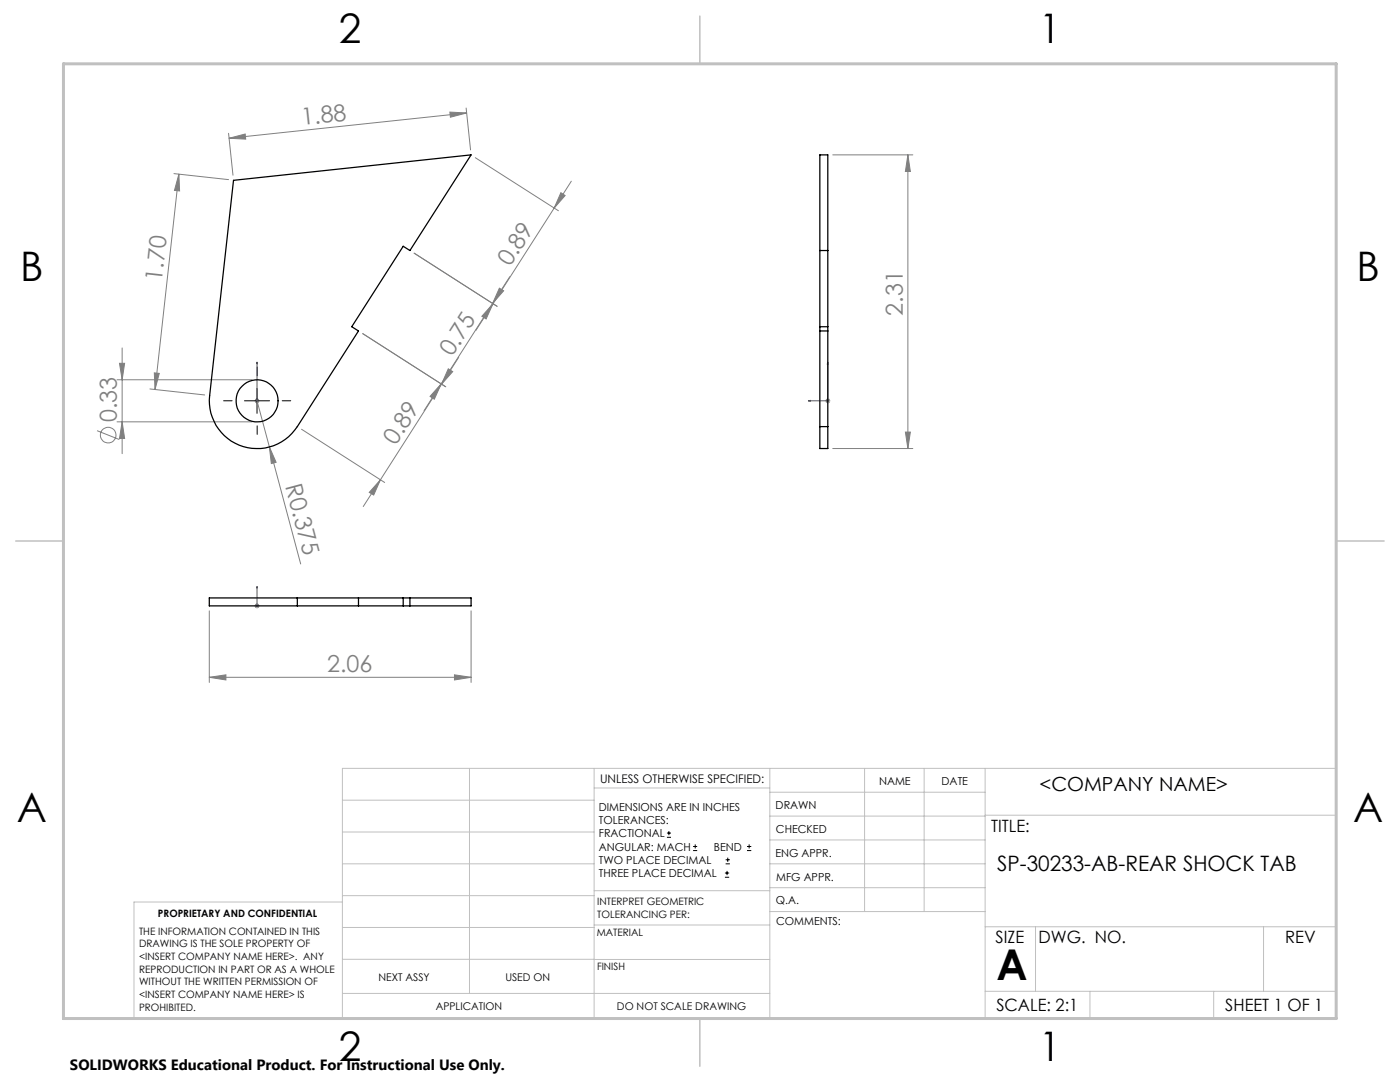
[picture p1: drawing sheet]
<svg xmlns="http://www.w3.org/2000/svg" width="279mm" height="216mm" viewBox="0 0 279 216" stroke-linecap="round" stroke-linejoin="round" font-family="sans-serif">
<g fill="none" stroke="#808080" stroke-width=".2">
<path d="M34.7 34.6l10.9 1.2M35.7 34.7l.1 3.4-1-.1zM35.7 34.7l-4.8 43M45.6 26.6l.9 8.4M45.7 27.6l3.2-.9 .1 1.1zM89.8 22.4l3.3 .1-3.2 .9zM93 21.6l.9 8.3M93.1 22.5l-47.4 5.1M94.9 31.5l16.5 10.6M111.9 38.5l.9 .5-2.2 2.5zM114 36.2l-19 29.7M166.2 30.9h16"/>
<path d="M181.2 30.9l.5 3.3h-1zM181.2 30.9v58.6M99.7 57.5l.8 .5-2.2 2.5zM101.7 55.2l-17.1 26.8M23.4 75.8h26.9M23.8 72.5h1.1l-.5 3.3zM24.4 69.4v21.1M29.9 77.6l11 1.2M30.8 74.4l1 .1-.9 3.2zM50.8 80h1M50.9 79.6l.7 .7M51.3 79.5v1"/>
<path d="M51.3 80l8.7 32.5M51.6 79.6l-.7 .7M88.1 76.6l-1.4 3.1-.9-.6zM88.9 77.2l-16.5-10.6 16.6 10.6M89.5 73.6l.8 .6-2.2 2.5zM91.5 71.3l-19 29.8M98.4 60.6l-1.4 3-.8-.5zM99.2 61.1l-16.5-10.6 16.5 10.6M164.7 80h1M164.9 79.6l.7 .7M165.2 79.5v1M165.6 79.6l-.7 .7"/>
<path d="M19.4 85.9l4.4 1.8M23.4 84.2h26.9M24.4 84.2l.5 3.3h-1.1zM53.8 89.2l1.3 3.1-.9 .2zM60.2 85.7l16.6 10.6M75.9 95.7l-1.3 3.1-.9-.6zM166.2 89.5h16M180.7 86.2h1l-.5 3.3zM41.8 135.1l3.3-.4v1zM41.8 121.9v14.3M41.8 135.1h52.2M50.8 120.9h1"/>
<path d="M50.9 120.5l.7 .7M51.3 120.4v1M51.6 120.5l-.7 .7M90.7 134.7l3.3 .4-3.3 .6zM94 121.9v14.3"/>
<circle cx="21.6" cy="86.8" r="1.55"/>
</g>
<g fill="none" stroke="#000" stroke-width=".2">
<path d="M48.8 80h5M51.3 77.5v5M133.1 167.1h.8M133.1 166.2h.8M133.5 165.8v.9M138.3 169.7h.8M138.3 168.9h.8M138.7 168.5v.8M144.7 175h.8M144.7 174.2h.8M144.8 172.4h.9M144.8 171.6h.9"/>
<path d="M145.1 173.8v.8M145.2 171.1v.9M149.1 169.7h.8M149.1 168.9h.8M149.5 168.5v.8"/>
</g>
<path d="M51.3 79.9v.2zM51.3 72.2v.4v-.4M51.3 80h.1M51.3 72.2v7.8M161.3 80l.4-.1v.2zM165.2 72.2l.1 .4h-.2zM165.2 72.2v7.8h-3.9M51.3 117v.4v-.4M51.3 117v3.9M51.3 120.8v.2zM51.3 120.9h.1" fill="none" stroke="#00f" stroke-width=".2"/>
<path d="M46.3 80h-1.7M51.3 75v-1.7M56.3 80h1.7M51.3 85v1.7" fill="none" stroke="#000" stroke-width=".2" stroke-dasharray="15.2 1.3 1.3 1.3"/>
<g fill="none" stroke="#c0c0c0" stroke-width=".2">
<path d="M68.3 159.7h50.3M93.7 153.3v44.9M118.6 153.3v49.9M118.6 157.2h35M153.6 153.3v49.9M153.6 158.1h43M172.5 153.3v28.6M184.4 153.3v28.6M196.6 153.3v49.9M68.3 180h-41.6v23.2h240v-49.9h-198.4v49.9M68.3 166h50.3M68.3 178.7h50.3"/>
<path d="M68.3 172.4h50.3M118.6 177.7h35M153.6 162.8h43M153.6 177.1h43M153.6 172.4h43M153.6 167.6h43M196.6 162.7h70.1M68.3 198.2h85.3M68.3 191.4l85.3 .1M68.3 185.1h50.3M118.6 184.6h35M153.6 181.9h43"/>
<path d="M196.6 184.9h70.1M196.6 197.8h70.1M206.7 184.9v12.9M217.5 197.8v5.4M242.2 197.8v5.4M252.2 184.9v12.9"/>
</g>
<path d="M139.7 3.2v9.5M3.1 107.9h9.6M266.7 107.9h9.5M139.7 203.2v9.6" fill="none" stroke="#c0c0c0" stroke-width=".3"/>
<path d="M12.7 12.7h254v190.5h-254z" fill="none" stroke="#c0c0c0" stroke-width=".6"/>
<g fill="#00f">
<path d="M51.3 79.9v.2zM51.3 72.2v.4z"/>
<path d="M51.3 117v.4zM51.3 120.8v.2z"/>
<path d="M161.3 80l.4 .1v-.2zM165.2 72.2l-.1 .4h.2z"/>
</g>
<g fill="#808080">
<path d="M53.8 89.2l1.3 3.1-.9 .2z"/>
<path d="M45.7 27.6l3.2-.9 .1 1.1zM89.8 22.4l3.3 .1-3.2 .9z"/>
<path d="M88.1 76.6l-1.4 3.1-.9-.6zM99.7 57.5l.8 .5-2.2 2.5z"/>
<path d="M111.9 38.5l.9 .5-2.2 2.5zM98.4 60.6l-1.4 3-.8-.5z"/>
<path d="M89.5 73.6l.8 .6-2.2 2.5zM75.9 95.7l-1.3 3.1-.9-.6z"/>
<path d="M30.8 74.4l1 .1-.9 3.2zM35.7 34.7l.1 3.4-1-.1z"/>
<path d="M23.8 72.5h1.1l-.5 3.3zM24.4 84.2l.5 3.3h-1.1z"/>
<path d="M181.2 30.9l.5 3.3h-1zM180.7 86.2h1l-.5 3.3z"/>
<path d="M41.8 135.1l3.3-.4v1zM90.7 134.7l3.3 .4-3.3 .6z"/>
</g>
<g fill="none" stroke="#000" stroke-width=".25">
<path d="M46.6 36l47.4-5.1-12.2 19.1-1.3-.9-10.3 16.1 1.3 .8-12.2 19.1a9.5 9.5 0 0 1-11.2 3.9 9.5 9.5 0 0 1-6.3-10zM163.6 50h1.6M163.6 65.2h1.6M163.6 66h1.6M163.6 85.1v4.4h1.6v-4.4M163.6 85.1v-54.2h1.6v54.2M163.6 85.1h1.6M59.3 119.3h-17.5v1.6h17.5M59.3 119.3v1.6M59.3 119.3h34.7v1.6h-34.7M71.5 119.3v1.6M80.5 119.3v1.6"/>
<path d="M81.8 119.3v1.6"/>
<circle cx="51.3" cy="80" r="4.2"/>
</g>
<text font-size="8.5" x="198.9" y="195.5">A</text>
<g font-size="8.1">
<text x="67.6" y="8.5">2</text>
<text x="207.3" y="8.5">1</text>
<text x="4" y="56.1">B</text>
<text x="270.7" y="56.1">B</text>
<text x="3.3" y="164.1">A</text>
<text x="270" y="164.1">A</text>
<text x="67.6" y="211.7">2</text>
<text x="207.3" y="211.7">1</text>
</g>
<g font-size="4.7" fill="#808080">
<text x="60.3" y="25" transform="rotate(-6 60.3 25)">1.88</text>
<text x="101.8" y="53.4" transform="rotate(-57 101.8 53.4)">0.89</text>
<text x="32.3" y="56.2" transform="rotate(-84 32.3 56.2)">1.70</text>
<text x="180.2" y="63" transform="rotate(-90 180.2 63)">2.31</text>
<text x="90.2" y="71.3" transform="rotate(-57 90.2 71.3)">0.75</text>
<text x="23.3" y="84.2" transform="rotate(-90 23.3 84.2)">0.33</text>
<text x="79" y="89.1" transform="rotate(-57 79 89.1)">0.89</text>
<text x="56.9" y="97" transform="rotate(75 56.9 97)">R0.375</text>
<text x="65.3" y="134.1">2.06</text>
</g>
<text font-size="4.2" x="199" y="173.7">SP-30233-AB-REAR SHOCK TAB</text>
<text font-size="3.9" x="207.5" y="157.8">&lt;COMPANY NAME&gt;</text>
<g font-size="3.4">
<text x="197.8" y="166">TITLE:</text>
<text x="198.7" y="188.1">SIZE</text>
<text x="207.2" y="188.1">DWG. NO.</text>
<text x="256.5" y="188.2">REV</text>
<text x="198.8" y="201.7">SCALE: 2:1</text>
<text x="244.5" y="201.7">SHEET 1 OF 1</text>
</g>
<text font-size="3" x="14" y="213.5">SOLIDWORKS Educational Product. For Instructional Use Only.</text>
<text font-size="2.4" x="119.8" y="156.2">UNLESS OTHERWISE SPECIFIED:</text>
<g font-size="2.2">
<text x="119.5" y="161.8">DIMENSIONS ARE IN INCHES</text>
<text x="154.8" y="161.4">DRAWN</text>
<text x="175.4" y="156.6">NAME</text>
<text x="187.9" y="156.7">DATE</text>
<text x="119.5" y="164.4">TOLERANCES:</text>
<text x="119.5" y="167.1">FRACTIONAL</text>
<text x="154.9" y="166.3">CHECKED</text>
<text x="119.5" y="169.7">ANGULAR: MACH</text>
<text x="119.5" y="172.4">TWO PLACE DECIMAL</text>
<text x="142.5" y="169.7">BEND</text>
<text x="154.8" y="170.9">ENG APPR.</text>
<text x="119.5" y="175">THREE PLACE DECIMAL</text>
<text x="154.9" y="175.7">MFG APPR.</text>
<text x="154.9" y="180.4">Q.A.</text>
<text x="154.9" y="184.6">COMMENTS:</text>
</g>
<g font-size="2.1">
<text x="75.5" y="195.7">NEXT ASSY</text>
<text x="100.9" y="195.7">USED ON</text>
<text x="86.9" y="201.5">APPLICATION</text>
<text x="123.1" y="201.6">DO NOT SCALE DRAWING</text>
</g>
<g font-size="2">
<text x="31.5" y="182.9">PROPRIETARY AND CONFIDENTIAL</text>
<text x="119.2" y="180.6">INTERPRET GEOMETRIC</text>
<text x="119.2" y="183.1">TOLERANCING PER:</text>
<text x="27.8" y="186.5">THE INFORMATION CONTAINED IN THIS</text>
<text x="27.8" y="189">DRAWING IS THE SOLE PROPERTY OF</text>
<text x="27.8" y="191.6">&lt;INSERT COMPANY NAME HERE&gt;. ANY</text>
<text x="119.1" y="186.7">MATERIAL</text>
<text x="27.8" y="194.1">REPRODUCTION IN PART OR AS A WHOLE</text>
<text x="27.8" y="196.6">WITHOUT THE WRITTEN PERMISSION OF</text>
<text x="119.1" y="193.5">FINISH</text>
<text x="27.8" y="199.1">&lt;INSERT COMPANY NAME HERE&gt; IS</text>
<text x="27.8" y="201.7">PROHIBITED.</text>
</g>
</svg>
